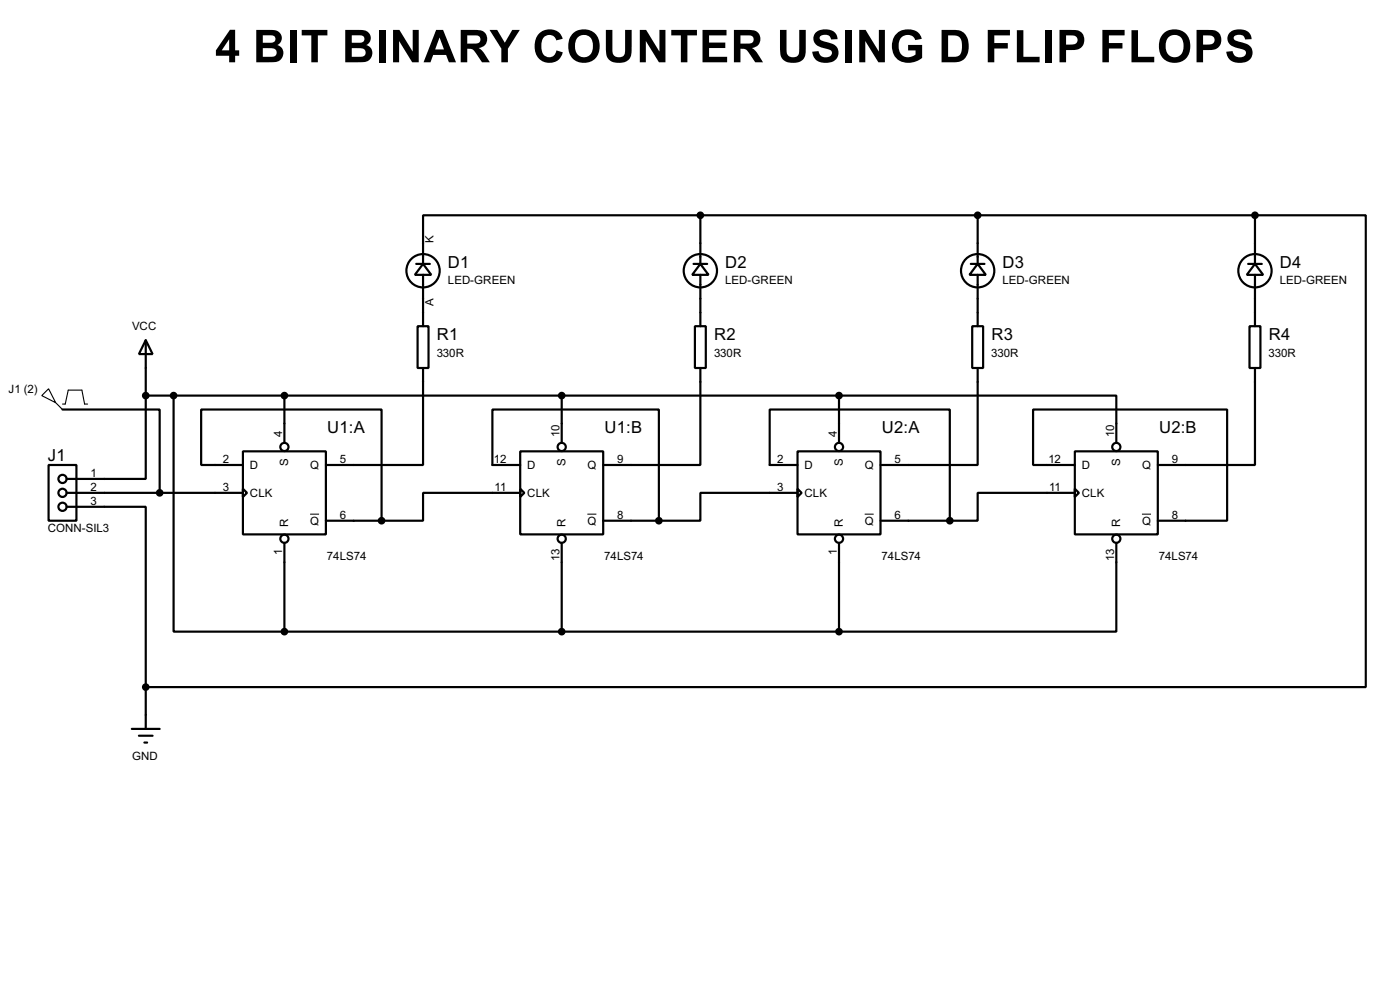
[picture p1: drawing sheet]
<svg xmlns="http://www.w3.org/2000/svg" width="256mm" height="180mm" viewBox="0 0 256 180" stroke-linecap="round" stroke-linejoin="round" font-family="sans-serif">
<g fill="none" stroke="#000" stroke-width=".4">
<path d="M128.3 39.4h-50.8v8.9M128.3 39.4v8.9M128.3 39.4h101.6M179.1 39.4v8.9M229.9 39.4h20.3v86.4h-223.5M229.9 39.4v8.9M76.3 48.3h2.5M76.5 59.7h2v7.7h-2zM77.5 48.3l1.5 2h-3zM77.5 50.3v9.4M127.1 48.3h2.5M127.3 59.7h2v7.7h-2z"/>
<path d="M128.3 48.3l1.5 2h-3zM128.3 50.3v9.4M177.9 48.3h2.5M178.1 59.7h2v7.7h-2zM179.1 48.3l1.5 2h-3zM179.1 50.3v9.4M228.7 48.3h2.5M228.9 59.7h2v7.7h-2zM229.9 48.3l1.5 2h-3zM229.9 50.3v9.4M11.5 75h17.8v15.2M26.7 62.3l1.3 2.5h-2.5z"/>
<path d="M26.7 72.4v15.3h-14.5M26.7 62.3v10.1M26.7 72.4h127M31.8 72.4v43.2h20.3M52.1 72.4v8.7M77.5 67.4v17.7h-17.8M102.9 72.4v8.7M128.3 67.4v17.7h-17.8M153.7 72.4h50.8v8.7M153.7 72.4v8.7M179.1 67.4v17.7h-17.8M229.9 67.4v17.7h-17.8"/>
<path d="M8.9 85.1h5.1v10.2h-5.1zM12.2 92.8h14.5v33M12.2 90.2h32.3M44.5 82.6h15.2v15.2h-15.2zM44.5 89.5l.8 .7-.8 .8zM44.5 85.1h-7.6v-10.1h33v20.3M52.1 99.4v16.2M59.7 95.3h10.2M95.3 82.6h15.2v15.2h-15.2zM95.3 89.5l.8 .7-.8 .8zM95.3 85.1h-5.1v-10.1h30.5v20.3M95.3 90.2h-17.8v5.1h-7.6"/>
<path d="M102.9 99.4v16.2M110.5 95.3h10.2M146.1 82.6h15.2v15.2h-15.2zM146.1 89.5l.8 .7-.8 .8zM146.1 85.1h-5.1v-10.1h33v20.3M146.1 90.2h-17.8v5.1h-7.6M153.7 99.4v16.2M161.3 95.3h12.7M196.9 82.6h15.2v15.2h-15.2zM196.9 89.5l.8 .7-.8 .8zM196.9 85.1h-7.6v-10.1h35.5v20.3h-12.7M196.9 90.2h-17.8v5.1h-5.1"/>
<path d="M204.5 99.4v16.2h-50.8M52.1 115.6h101.6M24.2 133.4h5.1M25.5 134.7h2.5M26.5 135.9h.5M26.7 125.8v7.6"/>
<circle cx="77.5" cy="49.6" r="3.1"/>
<circle cx="128.3" cy="49.6" r="3.1"/>
<circle cx="179.1" cy="49.6" r="3.1"/>
<circle cx="229.9" cy="49.6" r="3.1"/>
<circle cx="11.4" cy="92.8" r=".75"/>
<circle cx="11.4" cy="87.7" r=".75"/>
<circle cx="11.4" cy="90.2" r=".75"/>
<circle cx="52.1" cy="81.8" r=".75"/>
<circle cx="52.1" cy="98.6" r=".75"/>
<circle cx="102.9" cy="81.8" r=".75"/>
<circle cx="102.9" cy="98.6" r=".75"/>
<circle cx="153.7" cy="81.8" r=".75"/>
<circle cx="153.7" cy="98.6" r=".75"/>
<circle cx="204.5" cy="81.8" r=".75"/>
<circle cx="204.5" cy="98.6" r=".75"/>
</g>
<path d="M56.8 94.1h1.7M107.6 94.1h1.7M158.4 94.1h1.7M209.2 94.1h1.7" fill="none" stroke="#000" stroke-width=".18"/>
<g fill="#000" stroke="#000" stroke-width=".4">
<circle cx="128.3" cy="39.4" r=".5"/>
<circle cx="179.1" cy="39.4" r=".5"/>
<circle cx="229.9" cy="39.4" r=".5"/>
<circle cx="26.7" cy="72.4" r=".5"/>
<circle cx="31.8" cy="72.4" r=".5"/>
<circle cx="52.1" cy="72.4" r=".5"/>
<circle cx="102.9" cy="72.4" r=".5"/>
<circle cx="153.7" cy="72.4" r=".5"/>
<circle cx="29.2" cy="90.2" r=".5"/>
<circle cx="69.9" cy="95.3" r=".5"/>
<circle cx="120.7" cy="95.3" r=".5"/>
<circle cx="174" cy="95.3" r=".5"/>
<circle cx="52.1" cy="115.6" r=".5"/>
<circle cx="102.9" cy="115.6" r=".5"/>
<circle cx="153.7" cy="115.6" r=".5"/>
<circle cx="26.7" cy="125.8" r=".5"/>
</g>
<path d="M7.7 72.4l1.2-1.2 1.3 2.5zM10.2 73.7l1.3 1.3M11.5 74h.5l.5-2.6h2.5l.5 2.6h.6" fill="none" stroke="#000" stroke-width=".2"/>
<text font-size="9.3" x="39.4" y="11.4">4 BIT BINARY COUNTER USING D FLIP FLOPS</text>
<g font-size="3.4">
<text x="82.1" y="49">D1</text>
<text x="132.9" y="49">D2</text>
<text x="183.7" y="49">D3</text>
<text x="234.5" y="49">D4</text>
<text x="80.1" y="62.3">R1</text>
<text x="130.9" y="62.3">R2</text>
<text x="181.7" y="62.3">R3</text>
<text x="232.5" y="62.3">R4</text>
<text x="60" y="79.3">U1:A</text>
<text x="110.8" y="79.3">U1:B</text>
<text x="161.6" y="79.3">U2:A</text>
<text x="212.4" y="79.3">U2:B</text>
<text x="8.8" y="84.3">J1</text>
</g>
<g font-size="2.4">
<text x="79.4" y="44.5" transform="rotate(-90 79.4 44.5)">K</text>
<text x="82" y="52">LED-GREEN</text>
<text x="132.8" y="52">LED-GREEN</text>
<text x="183.6" y="52">LED-GREEN</text>
<text x="234.4" y="52">LED-GREEN</text>
<text x="79.4" y="56" transform="rotate(-90 79.4 56)">A</text>
<text x="24.2" y="60.4">VCC</text>
<text x="80" y="65.3">330R</text>
<text x="130.8" y="65.3">330R</text>
<text x="181.6" y="65.3">330R</text>
<text x="232.4" y="65.3">330R</text>
<text x="1.6" y="71.9">J1 (2)</text>
<text x="51.7" y="80.1" transform="rotate(-90 51.7 80.1)">4</text>
<text x="102.5" y="80.1" transform="rotate(-90 102.5 80.1)">10</text>
<text x="153.3" y="80.1" transform="rotate(-90 153.3 80.1)">4</text>
<text x="204.1" y="80.1" transform="rotate(-90 204.1 80.1)">10</text>
<text x="16.6" y="87.3">1</text>
<text x="16.6" y="89.8">2</text>
<text x="40.8" y="84.7">2</text>
<text x="40.8" y="89.8">3</text>
<text x="45.8" y="85.8">D</text>
<text x="52.8" y="85.2" transform="rotate(-90 52.8 85.2)">S</text>
<text x="56.8" y="85.8">Q</text>
<text x="62.3" y="84.7">5</text>
<text x="90.5" y="84.7">12</text>
<text x="90.6" y="89.8">11</text>
<text x="96.6" y="85.8">D</text>
<text x="103.6" y="85.2" transform="rotate(-90 103.6 85.2)">S</text>
<text x="107.6" y="85.8">Q</text>
<text x="113.1" y="84.7">9</text>
<text x="142.4" y="84.7">2</text>
<text x="142.4" y="89.8">3</text>
<text x="147.4" y="85.8">D</text>
<text x="154.4" y="85.2" transform="rotate(-90 154.4 85.2)">S</text>
<text x="158.4" y="85.8">Q</text>
<text x="163.9" y="84.7">5</text>
<text x="192.1" y="84.7">12</text>
<text x="192.2" y="89.8">11</text>
<text x="198.2" y="85.8">D</text>
<text x="205.2" y="85.2" transform="rotate(-90 205.2 85.2)">S</text>
<text x="209.2" y="85.8">Q</text>
<text x="214.7" y="84.7">9</text>
<text x="16.6" y="92.4">3</text>
<text x="45.8" y="90.9">CLK</text>
<text x="62.3" y="94.9">6</text>
<text x="96.6" y="90.9">CLK</text>
<text x="113.1" y="94.9">8</text>
<text x="147.4" y="90.9">CLK</text>
<text x="163.9" y="94.9">6</text>
<text x="198.2" y="90.9">CLK</text>
<text x="214.7" y="94.9">8</text>
<text x="8.7" y="97.4">CONN-SIL3</text>
<text x="51.7" y="101.5" transform="rotate(-90 51.7 101.5)">1</text>
<text x="52.8" y="96.5" transform="rotate(-90 52.8 96.5)">R</text>
<text x="56.8" y="96">Q</text>
<text x="103.6" y="96.5" transform="rotate(-90 103.6 96.5)">R</text>
<text x="107.6" y="96">Q</text>
<text x="153.3" y="101.5" transform="rotate(-90 153.3 101.5)">1</text>
<text x="154.4" y="96.5" transform="rotate(-90 154.4 96.5)">R</text>
<text x="158.4" y="96">Q</text>
<text x="205.2" y="96.5" transform="rotate(-90 205.2 96.5)">R</text>
<text x="209.2" y="96">Q</text>
<text x="59.9" y="102.5">74LS74</text>
<text x="102.5" y="102.7" transform="rotate(-90 102.5 102.7)">13</text>
<text x="110.7" y="102.5">74LS74</text>
<text x="161.5" y="102.5">74LS74</text>
<text x="204.1" y="102.7" transform="rotate(-90 204.1 102.7)">13</text>
<text x="212.3" y="102.5">74LS74</text>
<text x="24.2" y="139.2">GND</text>
</g>
</svg>
